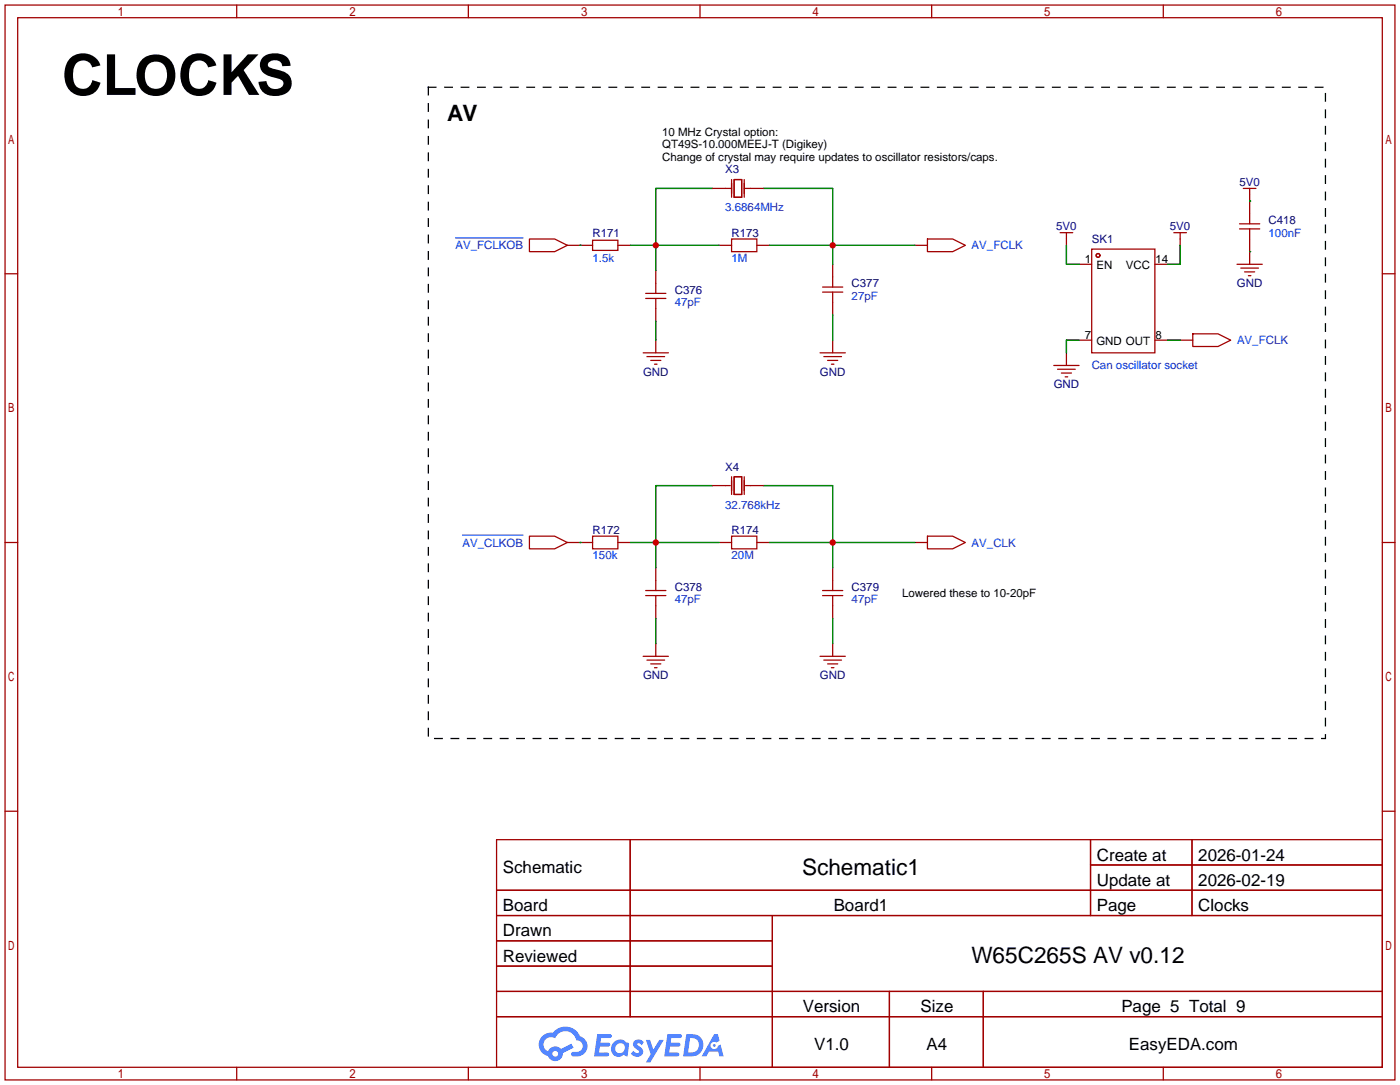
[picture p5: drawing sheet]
<svg xmlns="http://www.w3.org/2000/svg" width="281mm" height="218mm" viewBox="0 0 281 218" stroke-linecap="round" stroke-linejoin="round" font-family="sans-serif">
<g fill="none" stroke="#a10000" stroke-width=".25">
<path d="M1 1h279.4v215.9h-279.4zM3.6 3.6h274.3v210.8h-274.3zM47.6 1v2.6M94.1 1v2.6M140.7 1v2.6M187.3 1v2.6M233.8 1v2.6M1 55h2.6M277.9 55h2.5M1 109h2.6M277.9 109h2.5M1 162.9h2.6"/>
<path d="M99.8 168.7h178.1v45.7h-178.1zM99.8 178.8h178.1M126.7 168.7v35.5M219.2 168.7v15.2M219.2 173.7h58.7M239.6 168.7v15.2M277.9 162.9h2.5M99.8 183.9h178.1M99.8 189h55.5M99.8 199.1h178.1M99.8 194.1h55.5M155.3 183.9v30.5"/>
<path d="M178.8 199.1v15.3M197.7 199.1v15.3M47.6 214.4v2.5M94.1 214.4v2.5M99.8 204.2h178.1M140.7 214.4v2.5M187.3 214.4v2.5M233.8 214.4v2.5"/>
</g>
<g fill="#5487ff">
<path d="M127.6 209.1a1.3 1.3 0 0 1 1.8 .2l-.4 .7a.54 .54 0 0 0-.9-.3l.1 .2a1.34 1.34 0 0 1 1 1.8 1.47 1.47 0 0 1-2.4 0l.5-.6a.64 .64 0 0 0 .5 .4 .64 .64 0 0 0 .7-.2l-.2-.3a1.35 1.35 0 0 1-.9-1.8z"/>
<path d="M129.8 208.9h.9l.6 1.9 1.2-1.9h.9l-2.7 4.5h-.9l1-1.7z"/>
<path d="M120.1 207.7h1.6a1.31 1.31 0 0 1 1.2 .2 .4 .4 0 0 1-.3 .6h-1.8l-.1 .9h1.6a.4 .4 0 0 1 .4 .5 .4 .4 0 0 1-.4 .3h-1.7l-.2 1.2h.8a1.23 1.23 0 0 1 1.2 .2 .39 .39 0 0 1-.3 .6h-2.7z"/>
<path d="M134.2 207.7h1.6a1.32 1.32 0 0 1 1.2 .2 .39 .39 0 0 1-.3 .6h-1.8l-.1 .9h1.6a.4 .4 0 0 1 .4 .5 .4 .4 0 0 1-.4 .3h-1.7l-.2 1.2h.8a1.23 1.23 0 0 1 1.2 .2 .39 .39 0 0 1-.3 .6h-2.7z"/>
<path d="M143.6 207.7h.7l.4 1.4-.7 .3a.75 .75 0 0 0-1.1 .3 .75 .75 0 0 0 .5 1 .75 .75 0 0 0 .9-.6l.5-.3 .7 2.4h-.9l-.2-1h-1.9l-.5 1h-.9z"/>
<path d="M138 207.7l-.7 4.5h1.5a2.27 2.27 0 0 0 2.6-2.3 2.27 2.27 0 0 0-2.7-2.2zM138.7 208.5a1.5 1.5 0 0 1 1.8 1.5 1.5 1.5 0 0 1-1.9 1.4h-.3z"/>
<path d="M123.4 209.3a1.6 1.6 0 0 0-.3 2.3 1.6 1.6 0 0 0 2.3 .2l.8 .4 .3-2.5-.2-.3h-.5a1.58 1.58 0 0 0-2.4-.1zM124 209.9a.99 .99 0 0 1 1.6 .3 .99 .99 0 0 1-.9 1.3 .94 .94 0 0 1-1-.5 .94 .94 0 0 1 .3-1.1z"/>
<path d="M109 208.1a2.37 2.37 0 0 0 1.2 4 1.54 1.54 0 0 0 1.7 1 1.54 1.54 0 0 0 1.3-1.6l2.1-1.1-.5-.8-2 1.1a1.57 1.57 0 0 0-2.6 .5 1.5 1.5 0 0 1-.8-2.1 1.5 1.5 0 0 1 2.2-.6 2.23 2.23 0 0 1 2.3-1.4 2.23 2.23 0 0 1 2 1.9 1.16 1.16 0 0 1 1.2 1 1.16 1.16 0 0 1-1.1 1.3h-.6a.47 .47 0 0 0-.6 .4 .47 .47 0 0 0 .4 .5 2.17 2.17 0 0 0 2.5-1 2.17 2.17 0 0 0-.3-2.6l-.8-.5a3.2 3.2 0 0 0-5.5-.7l-1.1 .1zM111 211.7a.6 .6 0 0 1 1.2 0 .6 .6 0 0 1-1.2 0z"/>
<circle cx="143.6" cy="210" r=".28"/>
</g>
<g fill="none" stroke="#a10000" stroke-width=".25">
<path d="M143.3 37.8h3.8M147.1 36.1v3.5M147.6 36.1h1.5v3.5h-1.5zM149.6 36.1v3.5M149.6 37.8h3.8M249.9 37.8h2.6M251.2 37.8v7.2M106.4 48h5.1l2.5 1.3-2.5 1.2h-5.1zM114 49.3h5.1M119.1 48.3h5.1v2h-5.1zM124.2 49.3h2.5M129.8 59.9h4.1"/>
<path d="M129.8 58.9h4.1M131.8 54.4v4.5M131.8 59.9v4.6M144.5 49.3h2.6M147.1 48h5v2.5h-5zM152.1 49.3h2.6M165.4 58.7h4M165.4 57.7h4M167.4 53.1v4.6M167.4 58.7v4.5M183.9 49.3h2.5M186.4 48h5.1l2.6 1.3-2.6 1.2h-5.1z"/>
<path d="M213.1 46.7h2.5M214.4 46.7v2.6M216.9 53.1h2.6M219.5 50h12.7v20.9h-12.7zM232.2 53.1h2.5M236 46.7h2.5M237.2 46.7v2.6M248.7 53.1h5M249.2 46h4M249.2 45h4M249.4 53.8h3.6M250.2 54.6h2"/>
<path d="M251 55.4h.5M251.2 46v7.1M129.3 70.9h5.1M130 71.6h3.6M130.8 72.4h2M131.6 73.2h.5M131.8 68.3v2.6M164.8 70.9h5.1M165.6 71.6h3.6M166.4 72.4h2M167.1 73.2h.5M167.4 68.3v2.6"/>
<path d="M211.8 73.4h5.1M212.6 74.2h3.6M213.4 74.9h2M214.1 75.7h.5M214.4 70.9v2.5M216.9 68.3h2.6M232.2 68.3h2.5M237.2 68.3h2.6M239.8 67.1h5.1l2.5 1.2-2.5 1.3h-5.1zM143.3 97.5h3.5M147.1 95.8v3.5M147.6 95.8h1.5v3.5h-1.5z"/>
<path d="M149.6 95.8v3.5M149.9 97.5h3.5M106.4 107.7h5.1l2.5 1.3-2.5 1.2h-5.1zM114 109h5.1M119.1 107.7h5.1v2.5h-5.1zM124.2 109h2.5M129.8 119.6h4.1M129.8 118.6h4.1M131.8 114v4.6M131.8 119.6v4.6M144.5 109h2.6M147.1 107.7h5v2.5h-5z"/>
<path d="M152.1 109h2.6M165.4 119.6h4M165.4 118.6h4M167.4 114v4.6M167.4 119.6v4.6M183.9 109h2.5M186.4 107.7h5.1l2.6 1.3-2.6 1.2h-5.1zM129.3 131.8h5.1M130 132.6h3.6M130.8 133.4h2M131.6 134.1h.5M131.8 129.3v2.5"/>
<path d="M164.8 131.8h5.1M165.6 132.6h3.6M166.4 133.4h2M167.1 134.1h.5M167.4 129.3v2.5"/>
<circle cx="220.7" cy="51.3" r=".38"/>
</g>
<path d="M91.6 47.8h13.6M93 107.5h12.2" fill="none" stroke="#00f" stroke-width=".2"/>
<g fill="none" stroke="#008700" stroke-width=".25">
<path d="M143.3 37.8h-11.5v16.6M153.4 37.8h14v15.3M116.6 49.3h.1M126.7 49.3h17.8M154.7 49.3h29.2M214.4 49.3v3.8h2.5M237.2 49.3v3.8h-2.5M251.2 40.4h.1M251.2 50.5h.1M131.8 64.5v3.8M167.4 63.2v5.1M216.9 68.3h-2.5v2.6"/>
<path d="M234.7 68.3h2.5M143.3 97.5h-11.5v16.5M153.4 97.5h14v16.5M116.6 109h.1M126.7 109h17.8M154.7 109h29.2M131.8 124.2v5.1M167.4 124.2v5.1"/>
</g>
<path d="M86.1 17.5h180.3v130.8h-180.3z" fill="none" stroke="#000" stroke-width=".25" stroke-dasharray="1.5 1.8"/>
<g fill="#c00">
<circle cx="131.8" cy="49.3" r=".63"/>
<circle cx="167.4" cy="49.3" r=".63"/>
<circle cx="131.8" cy="109" r=".63"/>
<circle cx="167.4" cy="109" r=".63"/>
</g>
<text font-size="11.3" x="12.4" y="19.1">CLOCKS</text>
<g font-size="4.5">
<text x="89.9" y="24.2">AV</text>
<text x="161.2" y="175.7">Schematic1</text>
<text x="195.3" y="193.5">W65C265S AV v0.12</text>
</g>
<g font-size="3.4">
<text x="220.5" y="172.9">Create at</text>
<text x="240.9" y="172.9">2026-01-24</text>
<text x="101.1" y="175.4">Schematic</text>
<text x="220.5" y="177.9">Update at</text>
<text x="240.9" y="177.9">2026-02-19</text>
<text x="101.1" y="183">Board</text>
<text x="167.6" y="183">Board1</text>
<text x="220.5" y="183">Page</text>
<text x="240.9" y="183">Clocks</text>
<text x="101.1" y="188.1">Drawn</text>
<text x="101.1" y="193.2">Reviewed</text>
<text x="161.4" y="203.3">Version</text>
<text x="185" y="203.3">Size</text>
<text x="225.4" y="203.3">Page 5 Total 9</text>
<text x="163.7" y="211">V1.0</text>
<text x="186.3" y="211">A4</text>
<text x="226.9" y="211">EasyEDA.com</text>
</g>
<g font-size="2.3">
<text x="133.1" y="27.2">10 MHz Crystal option:</text>
<text x="133.1" y="29.8">QT49S-10.000MEEJ-T (Digikey)</text>
<text x="133.1" y="32.3">Change of crystal may require updates to oscillator resistors/caps.</text>
<text x="218" y="52.9">1</text>
<text x="232.3" y="52.9">14</text>
<text x="220.4" y="54.1">EN</text>
<text x="226.3" y="54.1">VCC</text>
<text x="218" y="68.1">7</text>
<text x="220.4" y="69.4">GND OUT</text>
<text x="232.3" y="68.1">8</text>
<text x="181.4" y="119.9">Lowered these to 10-20pF</text>
</g>
<g font-size="2.3" fill="#000080">
<text x="145.8" y="34.8">X3</text>
<text x="249.2" y="37.4">5V0</text>
<text x="119.1" y="47.5">R171</text>
<text x="147.1" y="47.5">R173</text>
<text x="212.3" y="46.3">5V0</text>
<text x="235.2" y="46.3">5V0</text>
<text x="255" y="45">C418</text>
<text x="219.5" y="48.8">SK1</text>
<text x="135.6" y="59">C376</text>
<text x="171.2" y="57.7">C377</text>
<text x="248.6" y="57.7">GND</text>
<text x="129.3" y="75.5">GND</text>
<text x="164.8" y="75.5">GND</text>
<text x="211.8" y="78">GND</text>
<text x="145.8" y="94.5">X4</text>
<text x="119.1" y="107.2">R172</text>
<text x="147.1" y="107.2">R174</text>
<text x="135.6" y="118.7">C378</text>
<text x="171.2" y="118.7">C379</text>
<text x="129.3" y="136.4">GND</text>
<text x="164.8" y="136.4">GND</text>
</g>
<g font-size="2.3" fill="#00f">
<text x="145.8" y="42.5">3.6864MHz</text>
<text x="255" y="47.5">100nF</text>
<text x="91.6" y="50.1">AV_FCLKOB</text>
<text x="119.1" y="52.6">1.5k</text>
<text x="147.1" y="52.6">1M</text>
<text x="195.3" y="50.1">AV_FCLK</text>
<text x="135.6" y="61.5">47pF</text>
<text x="171.2" y="60.2">27pF</text>
<text x="248.7" y="69.1">AV_FCLK</text>
<text x="219.5" y="74.2">Can oscillator socket</text>
<text x="145.8" y="102.2">32.768kHz</text>
<text x="93" y="109.8">AV_CLKOB</text>
<text x="119.1" y="112.3">150k</text>
<text x="147.1" y="112.3">20M</text>
<text x="195.3" y="109.8">AV_CLK</text>
<text x="135.6" y="121.2">47pF</text>
<text x="171.2" y="121.2">47pF</text>
</g>
</svg>
